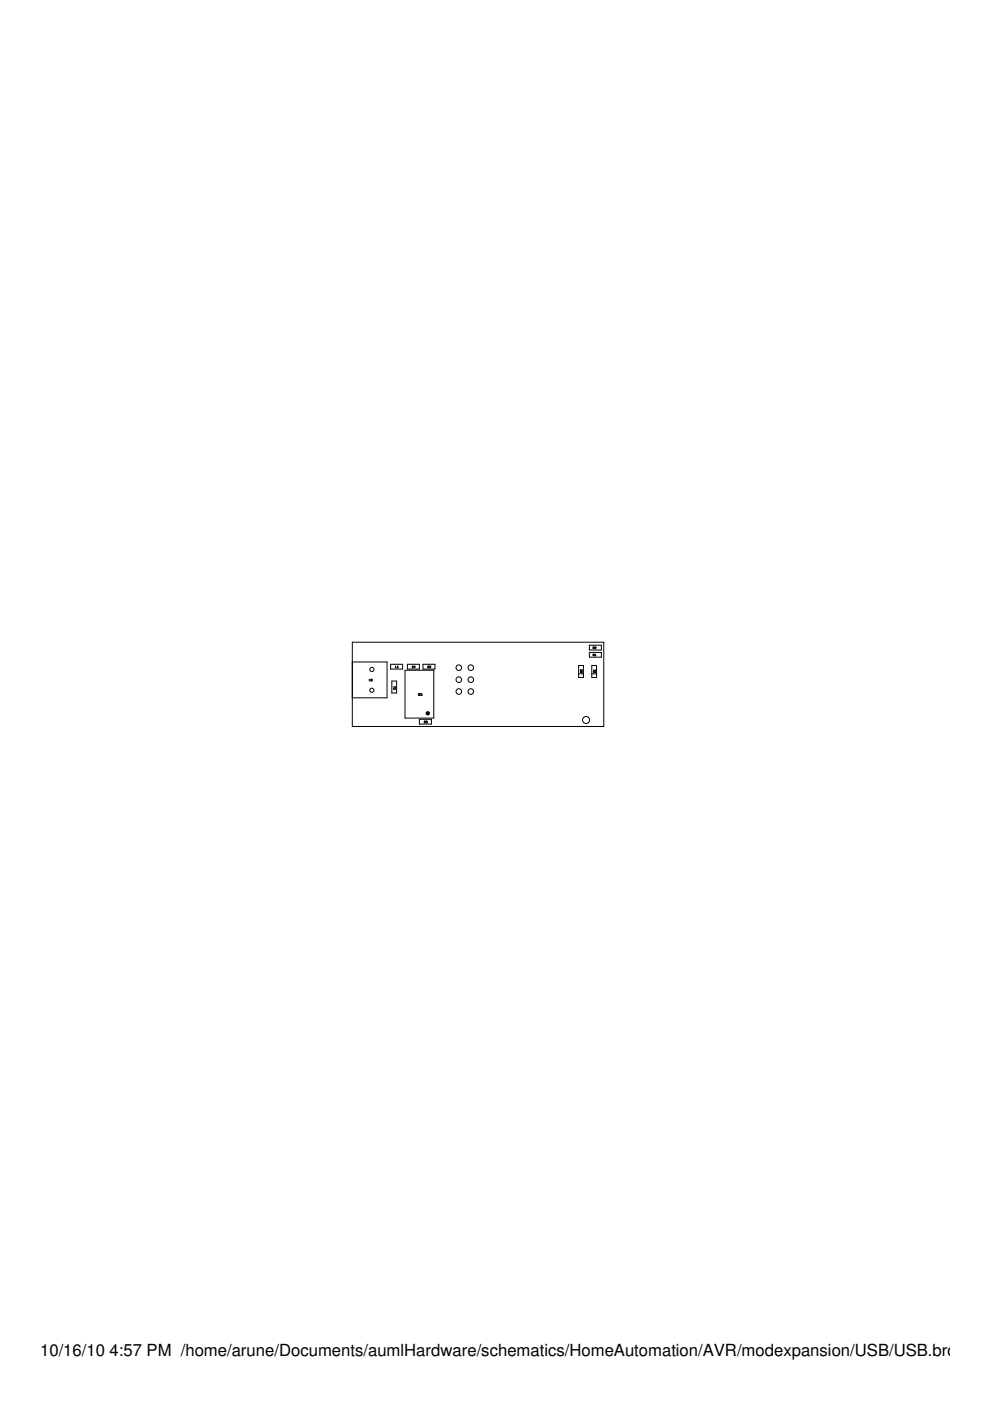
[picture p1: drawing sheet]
<svg xmlns="http://www.w3.org/2000/svg" width="210mm" height="297mm" viewBox="0 0 210 297" stroke-linecap="round" stroke-linejoin="round" font-family="sans-serif">
<g fill="#000" stroke="#000" stroke-width=".21">
<path d="M74.7 136.2v17.8zM125 136.8v1zM125 136.8h2.5zM125 138.3v1zM125 139.3h2.5zM125.7 138.7v.3zM125.7 138.7h.2zM125.7 137.2v.3zM125.7 137.2h.2zM125.9 138.9l.1 .1zM125.9 137.4l.1 .1zM125.7 138.9h.2z"/>
<path d="M125.7 137.4h.2zM126.1 138.8l.1-.1zM126.1 139h.3zM126.4 137.3l-.3 .2zM126.2 138.7v.3zM126.2 137.2h.1zM126.1 137.5h.3zM127.5 136.8v1zM125 137.8h2.5zM125 138.3h2.5zM127.5 138.3v1zM74.7 136.2h53.3z"/>
<path d="M74.7 154h53.3zM74.7 140.4h7.4zM74.7 140.4v7.6zM78.3 144l.2 .4zM78.5 144l-.2 .4zM82.1 140.4v7.6zM74.7 148h7.4zM82.8 140.8h2.6zM82.8 140.8v1.1zM83.1 144.4h1zM83.1 144.4v2.5zM83.5 146v.1z"/>
<path d="M83.5 145.6h.3zM83.5 146.2h.3zM83.5 145.6l.1 .2zM83.8 146v.1zM83.8 145.5v.3zM83.9 141.2v.4zM83.9 141.6h.2zM84.1 144.4v2.5zM83.1 146.9h1zM84.3 141.2l-.1 .1zM84.2 141.6h.3zM84.3 141.2v.4z"/>
<path d="M85.4 140.8v1.1zM82.8 141.9h2.6zM85.9 142.1v10.1zM85.9 142.1h6.1zM86.4 140.8h2.5zM86.4 140.8v1.1zM87.4 141.3v.2zM87.8 141.4h.2zM88 141.2v.4zM88 141.2l-.2 .2zM88.8 147.1v.3zM88.9 140.8v1.1z"/>
<path d="M86.4 141.9h2.5zM88.9 152.5h2.6zM88.9 152.5v1zM88.9 147.1v.3zM89 147.4h.1zM89 147.1h.1zM89.3 147.2l.1-.1zM89.3 147.4h.3zM89.4 147.1v.3zM89.7 140.8h2.5zM89.7 140.8v1.1zM90 152.9v.3z"/>
<path d="M90.4 152.9h.1zM90.4 153.2h.1zM90.7 141.3v.2zM91.1 141.6l.2-.3zM91.1 141.2h.2zM91.1 141.6h.2zM91.5 152.5v1zM88.9 153.5h2.6zM92 142.1v10.1zM85.9 152.2h6.1zM92.2 140.8v1.1zM89.7 141.9h2.5z"/>
<path d="M122.7 141.1h1zM122.7 142.9v.7zM122.7 141.1v1.8zM122.7 142.9h1zM123.1 142.6h.3zM123.1 142.4v.2zM123.1 142v.2zM123.1 142.4h.3zM123.4 142.4v.2zM123.4 142v.2zM123.2 142l.2 .2zM123.7 141.1v1.8z"/>
<path d="M123.7 142.9v.7zM122.7 143.6h1zM125.5 141.1h1zM125.5 142.9v.7zM125.5 141.1v1.8zM125.5 142.9h1zM125.9 142.6h.3zM125.9 142.4v.2zM125.9 142.1h.3zM125.9 142.1l.1 .1zM125.9 142.4h.3zM126.2 142.4v.2z"/>
<path d="M126.2 142v.2zM126.5 141.1v1.8zM126.5 142.9v.7zM125.5 143.6h1zM128 136.2v17.8z"/>
</g>
<g fill="none" stroke="#000" stroke-width=".21">
<circle cx="78.8" cy="141.9" r=".44"/>
<circle cx="78.8" cy="146.3" r=".44"/>
<circle cx="97.3" cy="144.1" r=".59"/>
<circle cx="97.3" cy="141.6" r=".59"/>
<circle cx="97.3" cy="146.6" r=".59"/>
<circle cx="99.8" cy="144.1" r=".59"/>
<circle cx="99.8" cy="146.6" r=".59"/>
<circle cx="99.8" cy="141.6" r=".59"/>
<circle cx="124.3" cy="152.7" r=".74"/>
</g>
<circle cx="90.7" cy="151.2" r=".25" fill="none" stroke="#000" stroke-width=".42"/>
<g font-size="3.5">
<text x="8.5" y="287.5">10/16/10</text>
<text x="23.2" y="287.5">4:57 PM /home/arune/Documents/aumlHardware/schematics/HomeAutomation/AVR/modexpansion/USB/USB.brd</text>
</g>
</svg>
